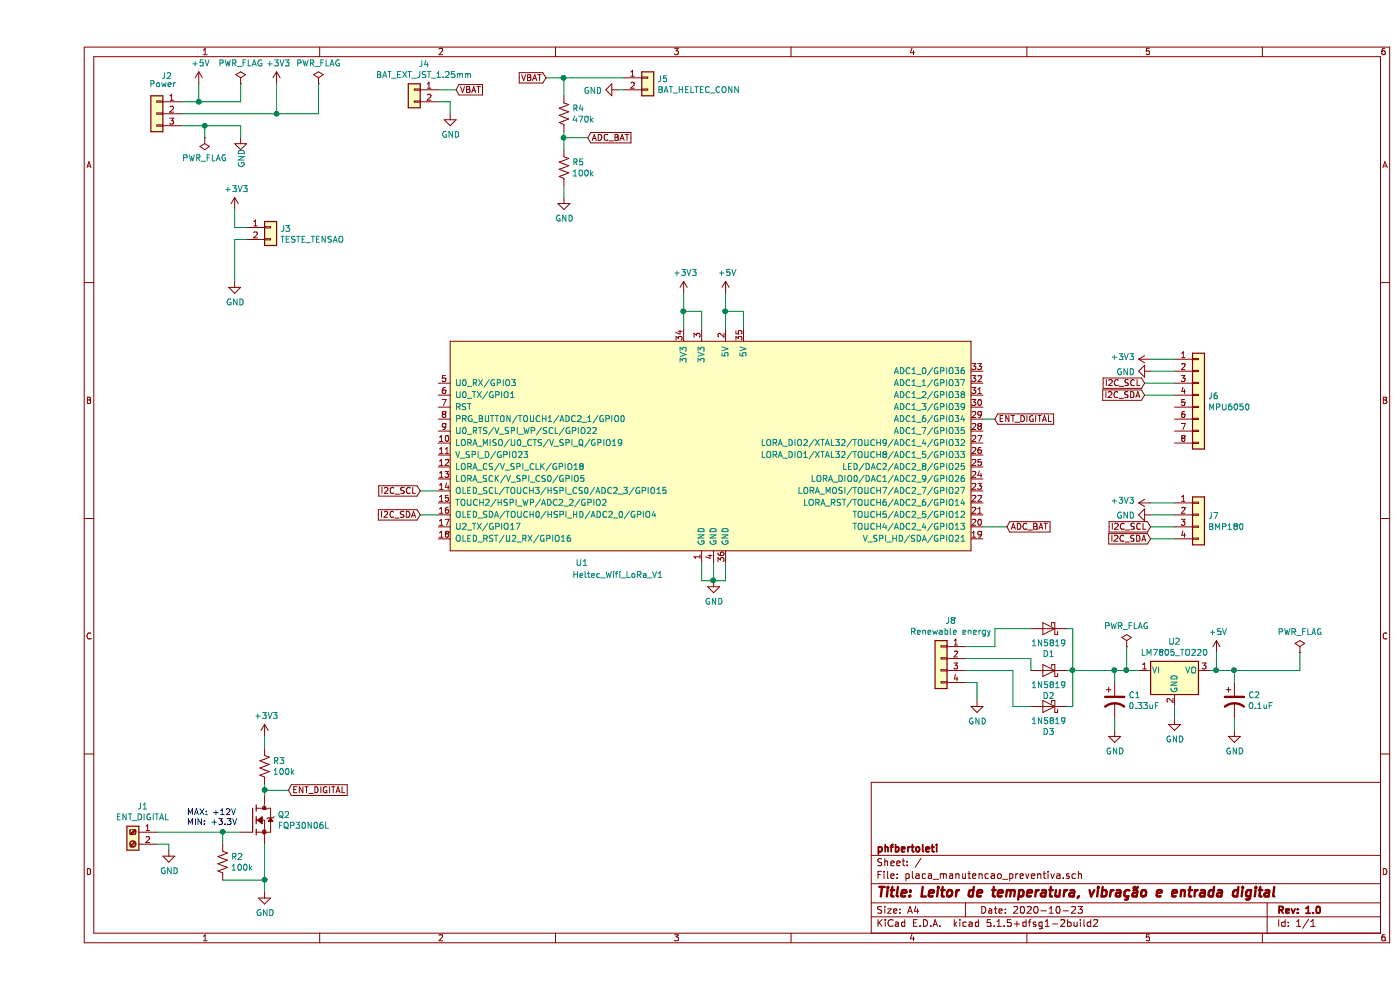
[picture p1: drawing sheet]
EESchema Schematic File Version 4
EELAYER 30 0
EELAYER END
$Descr A4 11693 8268
encoding utf-8
Sheet 1 1
Title "Leitor de temperatura, vibração e entrada digital"
Date "2020-10-23"
Rev "1.0"
Comp "phfbertoleti"
Comment1 ""
Comment2 ""
Comment3 ""
Comment4 ""
$EndDescr
$Comp
L heltec_wifi_lora_v1:Heltec_Wifi_LoRa_V1 U1
U 1 1
P 5650 3050
F 0 "U1" H 4550 1400 50  0000 C CNN
F 1 "Heltec_Wifi_LoRa_V1" H 4850 1300 50  0000 C CNN
F 2 "heltec_wifi_lora_v1:Heltec_WiFi_LoRa_V1" H 5650 3050 50  0001 C CNN
F 3 "" H 5650 3050 50  0001 C CNN
	1    5650 3050
	1    0    0    -1  
$EndComp
$Comp
L Connector_Generic:Conn_01x08 J6
U 1 1
P 9700 3300
F 0 "J6" H 9780 3292 50  0000 L CNN
F 1 "MPU6050" H 9780 3201 50  0000 L CNN
F 2 "Connector_PinSocket_2.54mm:PinSocket_1x08_P2.54mm_Vertical" H 9700 3300 50  0001 C CNN
F 3 "~" H 9700 3300 50  0001 C CNN
	1    9700 3300
	1    0    0    -1  
$EndComp
Text GLabel 3200 4100 0    50   Input ~ 0
I2C_SCL
Text GLabel 3200 4300 0    50   Input ~ 0
I2C_SDA
Wire Wire Line
	3350 4100 3200 4100
Wire Wire Line
	3350 4300 3200 4300
$Comp
L power:+5V #PWR014
U 1 1
P 5750 2450
F 0 "#PWR014" H 5750 2300 50  0001 C CNN
F 1 "+5V" H 5765 2623 50  0000 C CNN
F 2 "" H 5750 2450 50  0001 C CNN
F 3 "" H 5750 2450 50  0001 C CNN
	1    5750 2450
	1    0    0    -1  
$EndComp
Wire Wire Line
	5750 2750 5750 2600
Wire Wire Line
	5900 2750 5900 2600
Wire Wire Line
	5900 2600 5750 2600
Connection ~ 5750 2600
Wire Wire Line
	5750 2600 5750 2450
$Comp
L power:+3V3 #PWR012
U 1 1
P 5400 2450
F 0 "#PWR012" H 5400 2300 50  0001 C CNN
F 1 "+3V3" H 5415 2623 50  0000 C CNN
F 2 "" H 5400 2450 50  0001 C CNN
F 3 "" H 5400 2450 50  0001 C CNN
	1    5400 2450
	1    0    0    -1  
$EndComp
Wire Wire Line
	5400 2750 5400 2600
Wire Wire Line
	5550 2750 5550 2600
Wire Wire Line
	5550 2600 5400 2600
Connection ~ 5400 2600
Wire Wire Line
	5400 2600 5400 2450
$Comp
L power:GND #PWR013
U 1 1
P 5650 4850
F 0 "#PWR013" H 5650 4600 50  0001 C CNN
F 1 "GND" H 5655 4677 50  0000 C CNN
F 2 "" H 5650 4850 50  0001 C CNN
F 3 "" H 5650 4850 50  0001 C CNN
	1    5650 4850
	1    0    0    -1  
$EndComp
Wire Wire Line
	5550 4700 5550 4850
Wire Wire Line
	5550 4850 5650 4850
Wire Wire Line
	5650 4700 5650 4850
Connection ~ 5650 4850
Wire Wire Line
	5750 4700 5750 4850
Wire Wire Line
	5750 4850 5650 4850
$Comp
L power:+3V3 #PWR015
U 1 1
P 9300 3000
F 0 "#PWR015" H 9300 2850 50  0001 C CNN
F 1 "+3V3" V 9315 3128 50  0000 L CNN
F 2 "" H 9300 3000 50  0001 C CNN
F 3 "" H 9300 3000 50  0001 C CNN
	1    9300 3000
	0    -1   -1   0   
$EndComp
Wire Wire Line
	9500 3000 9300 3000
Text GLabel 9250 3200 0    50   Input ~ 0
I2C_SCL
Text GLabel 9250 3300 0    50   Input ~ 0
I2C_SDA
Wire Wire Line
	9250 3200 9500 3200
Wire Wire Line
	9500 3300 9250 3300
$Comp
L Connector_Generic:Conn_01x04 J7
U 1 1
P 9700 4300
F 0 "J7" H 9780 4292 50  0000 L CNN
F 1 "BMP180" H 9780 4201 50  0000 L CNN
F 2 "Connector_PinSocket_2.54mm:PinSocket_1x04_P2.54mm_Vertical" H 9700 4300 50  0001 C CNN
F 3 "~" H 9700 4300 50  0001 C CNN
	1    9700 4300
	1    0    0    -1  
$EndComp
$Comp
L power:+3V3 #PWR016
U 1 1
P 9300 4200
F 0 "#PWR016" H 9300 4050 50  0001 C CNN
F 1 "+3V3" V 9315 4328 50  0000 L CNN
F 2 "" H 9300 4200 50  0001 C CNN
F 3 "" H 9300 4200 50  0001 C CNN
	1    9300 4200
	0    -1   -1   0   
$EndComp
Text GLabel 9300 4400 0    50   Input ~ 0
I2C_SCL
Text GLabel 9300 4500 0    50   Input ~ 0
I2C_SDA
Wire Wire Line
	9500 4200 9300 4200
Wire Wire Line
	9500 4400 9300 4400
Wire Wire Line
	9500 4500 9300 4500
$Comp
L Connector_Generic:Conn_01x03 J2
U 1 1
P 1000 950
F 0 "J2" H 918 1267 50  0000 C CNN
F 1 "Power" H 950 1200 50  0000 C CNN
F 2 "Connector_PinHeader_2.54mm:PinHeader_1x03_P2.54mm_Vertical" H 1000 950 50  0001 C CNN
F 3 "~" H 1000 950 50  0001 C CNN
	1    1000 950 
	-1   0    0    -1  
$EndComp
$Comp
L power:+5V #PWR02
U 1 1
P 1350 700
F 0 "#PWR02" H 1350 550 50  0001 C CNN
F 1 "+5V" H 1365 873 50  0000 C CNN
F 2 "" H 1350 700 50  0001 C CNN
F 3 "" H 1350 700 50  0001 C CNN
	1    1350 700 
	1    0    0    -1  
$EndComp
$Comp
L power:+3V3 #PWR08
U 1 1
P 2000 700
F 0 "#PWR08" H 2000 550 50  0001 C CNN
F 1 "+3V3" H 2015 873 50  0000 C CNN
F 2 "" H 2000 700 50  0001 C CNN
F 3 "" H 2000 700 50  0001 C CNN
	1    2000 700 
	1    0    0    -1  
$EndComp
$Comp
L power:GND #PWR05
U 1 1
P 1700 1150
F 0 "#PWR05" H 1700 900 50  0001 C CNN
F 1 "GND" V 1705 977 50  0000 C CNN
F 2 "" H 1700 1150 50  0001 C CNN
F 3 "" H 1700 1150 50  0001 C CNN
	1    1700 1150
	1    0    0    -1  
$EndComp
Wire Wire Line
	1350 700  1350 850 
Wire Wire Line
	1350 850  1200 850 
Wire Wire Line
	2000 700  2000 950 
Wire Wire Line
	2000 950  1200 950 
Wire Wire Line
	1200 1050 1400 1050
Wire Wire Line
	1700 1050 1700 1150
$Comp
L power:PWR_FLAG #FLG02
U 1 1
P 1700 700
F 0 "#FLG02" H 1700 775 50  0001 C CNN
F 1 "PWR_FLAG" H 1700 873 50  0000 C CNN
F 2 "" H 1700 700 50  0001 C CNN
F 3 "~" H 1700 700 50  0001 C CNN
	1    1700 700 
	1    0    0    -1  
$EndComp
$Comp
L power:PWR_FLAG #FLG03
U 1 1
P 2350 700
F 0 "#FLG03" H 2350 775 50  0001 C CNN
F 1 "PWR_FLAG" H 2350 873 50  0000 C CNN
F 2 "" H 2350 700 50  0001 C CNN
F 3 "~" H 2350 700 50  0001 C CNN
	1    2350 700 
	1    0    0    -1  
$EndComp
$Comp
L power:PWR_FLAG #FLG01
U 1 1
P 1400 1150
F 0 "#FLG01" H 1400 1225 50  0001 C CNN
F 1 "PWR_FLAG" H 1400 1323 50  0000 C CNN
F 2 "" H 1400 1150 50  0001 C CNN
F 3 "~" H 1400 1150 50  0001 C CNN
	1    1400 1150
	-1   0    0    1   
$EndComp
Wire Wire Line
	1400 1150 1400 1050
Connection ~ 1400 1050
Wire Wire Line
	1400 1050 1700 1050
Wire Wire Line
	1700 700  1700 850 
Wire Wire Line
	1700 850  1350 850 
Connection ~ 1350 850 
Wire Wire Line
	2350 700  2350 950 
Wire Wire Line
	2350 950  2000 950 
Connection ~ 2000 950 
$Comp
L Connector_Generic:Conn_01x02 J3
U 1 1
P 1950 1900
F 0 "J3" H 2030 1892 50  0000 L CNN
F 1 "TESTE_TENSAO" H 2030 1801 50  0000 L CNN
F 2 "TestPoint:TestPoint_2Pads_Pitch2.54mm_Drill0.8mm" H 1950 1900 50  0001 C CNN
F 3 "~" H 1950 1900 50  0001 C CNN
	1    1950 1900
	1    0    0    -1  
$EndComp
$Comp
L power:+3V3 #PWR03
U 1 1
P 1650 1750
F 0 "#PWR03" H 1650 1600 50  0001 C CNN
F 1 "+3V3" H 1665 1923 50  0000 C CNN
F 2 "" H 1650 1750 50  0001 C CNN
F 3 "" H 1650 1750 50  0001 C CNN
	1    1650 1750
	1    0    0    -1  
$EndComp
Wire Wire Line
	1750 1900 1650 1900
Wire Wire Line
	1650 1900 1650 1750
Wire Wire Line
	1750 2000 1650 2000
$Comp
L power:GND #PWR09
U 1 1
P 3450 950
F 0 "#PWR09" H 3450 700 50  0001 C CNN
F 1 "GND" H 3455 777 50  0000 C CNN
F 2 "" H 3450 950 50  0001 C CNN
F 3 "" H 3450 950 50  0001 C CNN
	1    3450 950 
	1    0    0    -1  
$EndComp
Wire Wire Line
	3450 950  3450 850 
Wire Wire Line
	3450 850  3350 850 
Text GLabel 3500 750  2    50   Input ~ 0
VBAT
Wire Wire Line
	3500 750  3350 750 
Text GLabel 4250 650  0    50   Input ~ 0
VBAT
$Comp
L Connector_Generic:Conn_01x02 J5
U 1 1
P 5100 650
F 0 "J5" H 5180 642 50  0000 L CNN
F 1 "BAT_HELTEC_CONN" H 5180 551 50  0000 L CNN
F 2 "Connector_PinHeader_2.54mm:PinHeader_1x02_P2.54mm_Horizontal" H 5100 650 50  0001 C CNN
F 3 "~" H 5100 650 50  0001 C CNN
	1    5100 650 
	1    0    0    -1  
$EndComp
$Comp
L power:GND #PWR011
U 1 1
P 4850 750
F 0 "#PWR011" H 4850 500 50  0001 C CNN
F 1 "GND" V 4855 622 50  0000 R CNN
F 2 "" H 4850 750 50  0001 C CNN
F 3 "" H 4850 750 50  0001 C CNN
	1    4850 750 
	0    1    1    0   
$EndComp
$Comp
L Device:R_US R4
U 1 1
P 4400 950
F 0 "R4" H 4468 996 50  0000 L CNN
F 1 "470k" H 4468 905 50  0000 L CNN
F 2 "Resistor_THT:R_Axial_DIN0207_L6.3mm_D2.5mm_P10.16mm_Horizontal" V 4440 940 50  0001 C CNN
F 3 "~" H 4400 950 50  0001 C CNN
	1    4400 950 
	1    0    0    -1  
$EndComp
$Comp
L Device:R_US R5
U 1 1
P 4400 1400
F 0 "R5" H 4468 1446 50  0000 L CNN
F 1 "100k" H 4468 1355 50  0000 L CNN
F 2 "Resistor_THT:R_Axial_DIN0207_L6.3mm_D2.5mm_P10.16mm_Horizontal" V 4440 1390 50  0001 C CNN
F 3 "~" H 4400 1400 50  0001 C CNN
	1    4400 1400
	1    0    0    -1  
$EndComp
$Comp
L power:GND #PWR010
U 1 1
P 4400 1650
F 0 "#PWR010" H 4400 1400 50  0001 C CNN
F 1 "GND" H 4405 1477 50  0000 C CNN
F 2 "" H 4400 1650 50  0001 C CNN
F 3 "" H 4400 1650 50  0001 C CNN
	1    4400 1650
	1    0    0    -1  
$EndComp
Wire Wire Line
	4400 1650 4400 1550
Wire Wire Line
	4400 1250 4400 1150
Wire Wire Line
	4900 750  4850 750 
Wire Wire Line
	4250 650  4400 650 
Wire Wire Line
	4400 800  4400 650 
Connection ~ 4400 650 
Wire Wire Line
	4400 650  4900 650 
Text GLabel 4600 1150 2    50   Input ~ 0
ADC_BAT
Wire Wire Line
	4600 1150 4400 1150
Connection ~ 4400 1150
Wire Wire Line
	4400 1150 4400 1100
Text GLabel 8100 4400 2    50   Input ~ 0
ADC_BAT
Wire Wire Line
	8100 4400 7900 4400
$Comp
L power:GND #PWR01
U 1 1
P 1100 7100
F 0 "#PWR01" H 1100 6850 50  0001 C CNN
F 1 "GND" H 1105 6927 50  0000 C CNN
F 2 "" H 1100 7100 50  0001 C CNN
F 3 "" H 1100 7100 50  0001 C CNN
	1    1100 7100
	1    0    0    -1  
$EndComp
Wire Wire Line
	1100 7100 1100 7050
Wire Wire Line
	1100 7050 1000 7050
$Comp
L FQP30N06L:FQP30N06L Q2
U 1 1
P 1800 6850
F 0 "Q2" H 2008 6896 50  0000 L CNN
F 1 "FQP30N06L" H 2008 6805 50  0000 L CNN
F 2 "fqp30n06l:TO220V" H 1800 6850 50  0001 L BNN
F 3 "" H 1800 6850 50  0001 C CNN
	1    1800 6850
	1    0    0    -1  
$EndComp
$Comp
L Device:R_US R2
U 1 1
P 1550 7200
F 0 "R2" H 1618 7246 50  0000 L CNN
F 1 "100k" H 1618 7155 50  0000 L CNN
F 2 "Resistor_THT:R_Axial_DIN0207_L6.3mm_D2.5mm_P10.16mm_Horizontal" V 1590 7190 50  0001 C CNN
F 3 "~" H 1550 7200 50  0001 C CNN
	1    1550 7200
	1    0    0    -1  
$EndComp
Wire Wire Line
	1900 7050 1900 7350
Wire Wire Line
	1900 7350 1550 7350
Wire Wire Line
	1700 6950 1550 6950
Wire Wire Line
	1550 6950 1550 7050
$Comp
L power:GND #PWR07
U 1 1
P 1900 7450
F 0 "#PWR07" H 1900 7200 50  0001 C CNN
F 1 "GND" H 1905 7277 50  0000 C CNN
F 2 "" H 1900 7450 50  0001 C CNN
F 3 "" H 1900 7450 50  0001 C CNN
	1    1900 7450
	1    0    0    -1  
$EndComp
Wire Wire Line
	1900 7450 1900 7350
Connection ~ 1900 7350
Wire Wire Line
	1000 6950 1550 6950
Connection ~ 1550 6950
$Comp
L Device:R_US R3
U 1 1
P 1900 6400
F 0 "R3" H 1968 6446 50  0000 L CNN
F 1 "100k" H 1968 6355 50  0000 L CNN
F 2 "Resistor_THT:R_Axial_DIN0207_L6.3mm_D2.5mm_P10.16mm_Horizontal" V 1940 6390 50  0001 C CNN
F 3 "~" H 1900 6400 50  0001 C CNN
	1    1900 6400
	1    0    0    -1  
$EndComp
$Comp
L power:+3V3 #PWR06
U 1 1
P 1900 6150
F 0 "#PWR06" H 1900 6000 50  0001 C CNN
F 1 "+3V3" H 1915 6323 50  0000 C CNN
F 2 "" H 1900 6150 50  0001 C CNN
F 3 "" H 1900 6150 50  0001 C CNN
	1    1900 6150
	1    0    0    -1  
$EndComp
Wire Wire Line
	1900 6150 1900 6250
Wire Wire Line
	1900 6550 1900 6600
Text GLabel 2100 6600 2    50   Input ~ 0
ENT_DIGITAL
Wire Wire Line
	2100 6600 1900 6600
Connection ~ 1900 6600
Wire Wire Line
	1900 6600 1900 6650
Text GLabel 8000 3500 2    50   Input ~ 0
ENT_DIGITAL
Wire Wire Line
	8000 3500 7900 3500
Text Notes 1250 6900 0    50   ~ 0
MAX: +12V\nMIN: +3.3V
$Comp
L Connector_Generic:Conn_01x02 J4
U 1 1
P 3150 750
F 0 "J4" H 3068 967 50  0000 C CNN
F 1 "BAT_EXT_JST_1.25mm" H 3068 876 50  0000 C CNN
F 2 "Connector_PinHeader_1.27mm:PinHeader_1x02_P1.27mm_Vertical" H 3150 750 50  0001 C CNN
F 3 "~" H 3150 750 50  0001 C CNN
	1    3150 750 
	-1   0    0    -1  
$EndComp
$Comp
L Connector:Screw_Terminal_01x02 J1
U 1 1
P 800 6950
F 0 "J1" H 718 7167 50  0000 C CNN
F 1 "ENT_DIGITAL" H 718 7076 50  0000 C CNN
F 2 "Connector_Phoenix_MC_HighVoltage:PhoenixContact_MCV_1,5_2-G-5.08_1x02_P5.08mm_Vertical" H 800 6950 50  0001 C CNN
F 3 "~" H 800 6950 50  0001 C CNN
	1    800  6950
	-1   0    0    -1  
$EndComp
$Comp
L power:PWR_FLAG #FLG0102
U 1 1
P 10550 5450
F 0 "#FLG0102" H 10550 5525 50  0001 C CNN
F 1 "PWR_FLAG" H 10550 5623 50  0000 C CNN
F 2 "" H 10550 5450 50  0001 C CNN
F 3 "~" H 10550 5450 50  0001 C CNN
	1    10550 5450
	1    0    0    -1  
$EndComp
Wire Wire Line
	9800 5600 9850 5600
$Comp
L Device:CP1 C1
U 1 1
P 9000 5850
F 0 "C1" H 9115 5896 50  0000 L CNN
F 1 "0.33uF" H 9115 5805 50  0000 L CNN
F 2 "Capacitor_THT:CP_Radial_D5.0mm_P2.00mm" H 9000 5850 50  0001 C CNN
F 3 "~" H 9000 5850 50  0001 C CNN
	1    9000 5850
	1    0    0    -1  
$EndComp
$Comp
L power:GND #PWR018
U 1 1
P 9000 6100
F 0 "#PWR018" H 9000 5850 50  0001 C CNN
F 1 "GND" H 9005 5927 50  0000 C CNN
F 2 "" H 9000 6100 50  0001 C CNN
F 3 "" H 9000 6100 50  0001 C CNN
	1    9000 6100
	1    0    0    -1  
$EndComp
Wire Wire Line
	9000 6000 9000 6100
Wire Wire Line
	9000 5700 9000 5600
Connection ~ 9000 5600
Wire Wire Line
	9100 5600 9000 5600
Wire Wire Line
	9100 5400 9100 5600
$Comp
L power:PWR_FLAG #FLG0101
U 1 1
P 9100 5400
F 0 "#FLG0101" H 9100 5475 50  0001 C CNN
F 1 "PWR_FLAG" H 9100 5573 50  0000 C CNN
F 2 "" H 9100 5400 50  0001 C CNN
F 3 "~" H 9100 5400 50  0001 C CNN
	1    9100 5400
	1    0    0    -1  
$EndComp
Wire Wire Line
	7850 5700 7850 5850
Wire Wire Line
	7750 5700 7850 5700
$Comp
L power:GND #PWR017
U 1 1
P 7850 5850
F 0 "#PWR017" H 7850 5600 50  0001 C CNN
F 1 "GND" H 7855 5677 50  0000 C CNN
F 2 "" H 7850 5850 50  0001 C CNN
F 3 "" H 7850 5850 50  0001 C CNN
	1    7850 5850
	1    0    0    -1  
$EndComp
Wire Wire Line
	8150 5600 7750 5600
Wire Wire Line
	8150 5900 8150 5600
Wire Wire Line
	8300 5900 8150 5900
Wire Wire Line
	8300 5500 7750 5500
Wire Wire Line
	8300 5600 8300 5500
Wire Wire Line
	8000 5250 8300 5250
Wire Wire Line
	8000 5400 8000 5250
Wire Wire Line
	7750 5400 8000 5400
$Comp
L Connector_Generic:Conn_01x04 J8
U 1 1
P 7550 5500
F 0 "J8" H 7468 5817 50  0000 C CNN
F 1 "Renewable energy" H 7468 5726 50  0000 C CNN
F 2 "Connector_PinHeader_2.54mm:PinHeader_1x04_P2.54mm_Vertical" H 7550 5500 50  0001 C CNN
F 3 "~" H 7550 5500 50  0001 C CNN
	1    7550 5500
	-1   0    0    -1  
$EndComp
Wire Wire Line
	8650 5900 8650 5600
Wire Wire Line
	8600 5900 8650 5900
Wire Wire Line
	9000 5600 8650 5600
Wire Wire Line
	8650 5600 8600 5600
Connection ~ 8650 5600
Wire Wire Line
	8650 5250 8650 5600
Wire Wire Line
	8600 5250 8650 5250
Connection ~ 9100 5600
Wire Wire Line
	9200 5600 9100 5600
$Comp
L Diode:1N5819 D1
U 1 1
P 8450 5250
F 0 "D1" H 8450 5466 50  0000 C CNN
F 1 "1N5819" H 8450 5375 50  0000 C CNN
F 2 "Diode_THT:D_DO-41_SOD81_P10.16mm_Horizontal" H 8450 5075 50  0001 C CNN
F 3 "http://www.vishay.com/docs/88525/1n5817.pdf" H 8450 5250 50  0001 C CNN
	1    8450 5250
	-1   0    0    1   
$EndComp
$Comp
L Diode:1N5819 D2
U 1 1
P 8450 5600
F 0 "D2" H 8450 5816 50  0000 C CNN
F 1 "1N5819" H 8450 5725 50  0000 C CNN
F 2 "Diode_THT:D_DO-41_SOD81_P10.16mm_Horizontal" H 8450 5425 50  0001 C CNN
F 3 "http://www.vishay.com/docs/88525/1n5817.pdf" H 8450 5600 50  0001 C CNN
	1    8450 5600
	-1   0    0    1   
$EndComp
$Comp
L Diode:1N5819 D3
U 1 1
P 8450 5900
F 0 "D3" H 8450 6116 50  0000 C CNN
F 1 "1N5819" H 8450 6025 50  0000 C CNN
F 2 "Diode_THT:D_DO-41_SOD81_P10.16mm_Horizontal" H 8450 5725 50  0001 C CNN
F 3 "http://www.vishay.com/docs/88525/1n5817.pdf" H 8450 5900 50  0001 C CNN
	1    8450 5900
	-1   0    0    1   
$EndComp
Wire Wire Line
	9500 5900 9500 6000
$Comp
L power:GND #PWR019
U 1 1
P 9500 6000
F 0 "#PWR019" H 9500 5750 50  0001 C CNN
F 1 "GND" H 9505 5827 50  0000 C CNN
F 2 "" H 9500 6000 50  0001 C CNN
F 3 "" H 9500 6000 50  0001 C CNN
	1    9500 6000
	1    0    0    -1  
$EndComp
$Comp
L power:+5V #PWR021
U 1 1
P 9850 5450
F 0 "#PWR021" H 9850 5300 50  0001 C CNN
F 1 "+5V" H 9865 5623 50  0000 C CNN
F 2 "" H 9850 5450 50  0001 C CNN
F 3 "" H 9850 5450 50  0001 C CNN
	1    9850 5450
	1    0    0    -1  
$EndComp
$Comp
L Regulator_Linear:LM7805_TO220 U2
U 1 1
P 9500 5600
F 0 "U2" H 9500 5842 50  0000 C CNN
F 1 "LM7805_TO220" H 9500 5751 50  0000 C CNN
F 2 "Package_TO_SOT_THT:TO-220-3_Vertical" H 9500 5825 50  0001 C CIN
F 3 "http://www.fairchildsemi.com/ds/LM/LM7805.pdf" H 9500 5550 50  0001 C CNN
	1    9500 5600
	1    0    0    -1  
$EndComp
Wire Wire Line
	10550 5450 10550 5600
Wire Wire Line
	9850 5450 9850 5600
Connection ~ 9850 5600
Wire Wire Line
	9850 5600 10000 5600
Wire Wire Line
	10000 5600 10550 5600
Connection ~ 10000 5600
Wire Wire Line
	10000 5700 10000 5600
Wire Wire Line
	10000 6000 10000 6100
$Comp
L power:GND #PWR020
U 1 1
P 10000 6100
F 0 "#PWR020" H 10000 5850 50  0001 C CNN
F 1 "GND" H 10005 5927 50  0000 C CNN
F 2 "" H 10000 6100 50  0001 C CNN
F 3 "" H 10000 6100 50  0001 C CNN
	1    10000 6100
	1    0    0    -1  
$EndComp
$Comp
L Device:CP1 C2
U 1 1
P 10000 5850
F 0 "C2" H 10115 5896 50  0000 L CNN
F 1 "0.1uF" H 10115 5805 50  0000 L CNN
F 2 "Capacitor_THT:CP_Radial_D5.0mm_P2.00mm" H 10000 5850 50  0001 C CNN
F 3 "~" H 10000 5850 50  0001 C CNN
	1    10000 5850
	1    0    0    -1  
$EndComp
$Comp
L power:GND #PWR?
U 1 1
P 1650 2350
F 0 "#PWR?" H 1650 2100 50  0001 C CNN
F 1 "GND" H 1655 2177 50  0000 C CNN
F 2 "" H 1650 2350 50  0001 C CNN
F 3 "" H 1650 2350 50  0001 C CNN
	1    1650 2350
	1    0    0    -1  
$EndComp
Wire Wire Line
	1650 2000 1650 2350
$Comp
L power:GND #PWR?
U 1 1
P 9300 3100
F 0 "#PWR?" H 9300 2850 50  0001 C CNN
F 1 "GND" V 9305 2972 50  0000 R CNN
F 2 "" H 9300 3100 50  0001 C CNN
F 3 "" H 9300 3100 50  0001 C CNN
	1    9300 3100
	0    1    1    0   
$EndComp
Wire Wire Line
	9500 3100 9300 3100
$Comp
L power:GND #PWR?
U 1 1
P 9300 4300
F 0 "#PWR?" H 9300 4050 50  0001 C CNN
F 1 "GND" V 9305 4172 50  0000 R CNN
F 2 "" H 9300 4300 50  0001 C CNN
F 3 "" H 9300 4300 50  0001 C CNN
	1    9300 4300
	0    1    1    0   
$EndComp
Wire Wire Line
	9500 4300 9300 4300
$EndSCHEMATC
